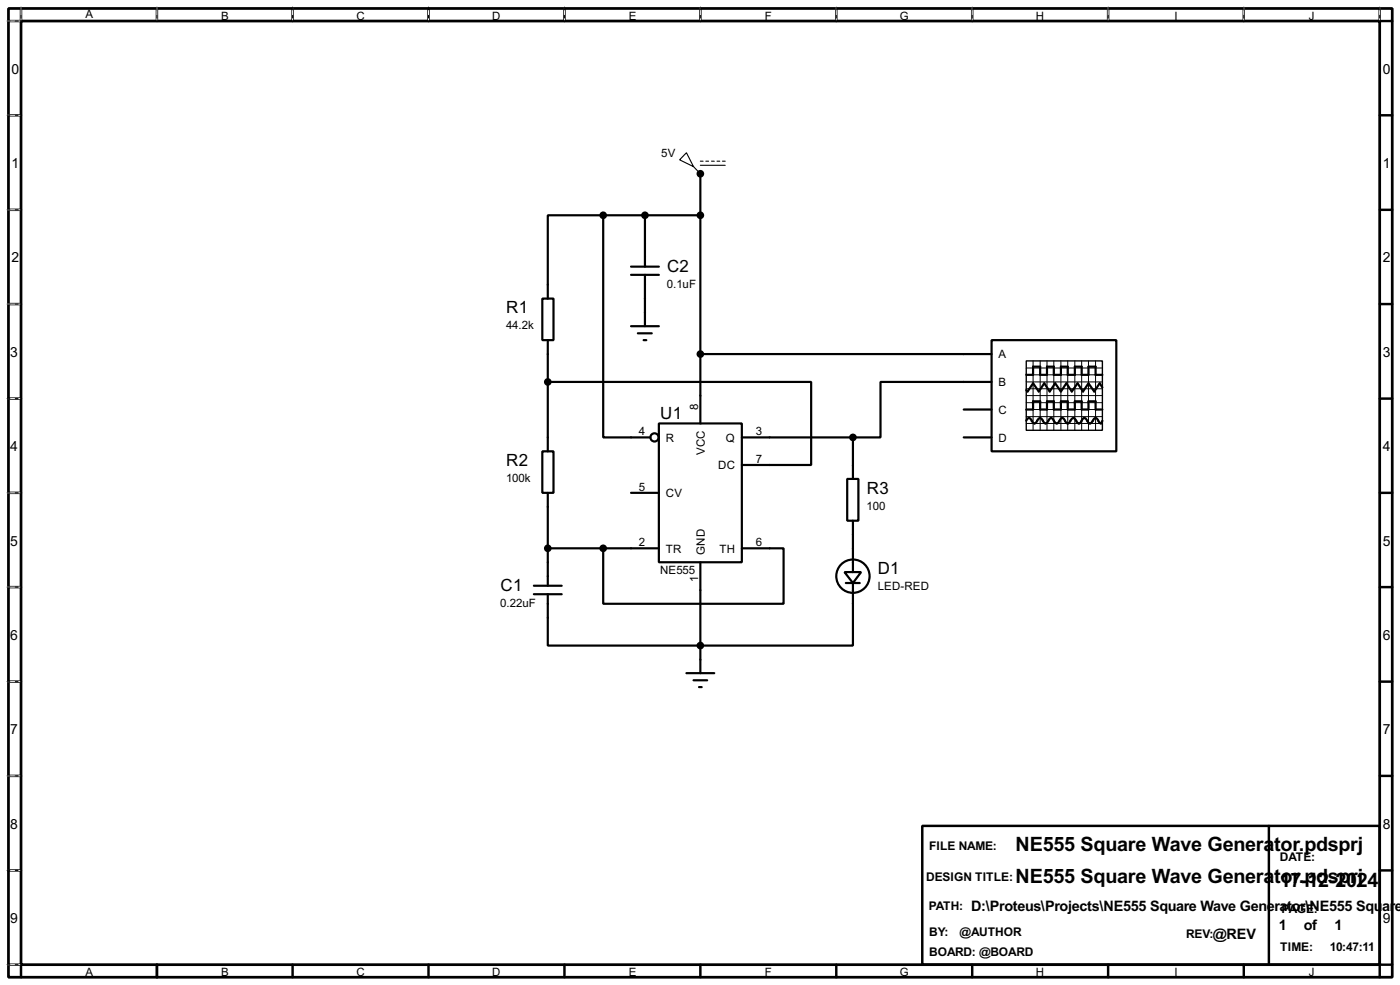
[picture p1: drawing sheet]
<svg xmlns="http://www.w3.org/2000/svg" width="256mm" height="180mm" viewBox="0 0 256 180" stroke-linecap="round" stroke-linejoin="round" font-family="sans-serif">
<path d="M1.6 1.6h253.5v177.3h-253.5zM3.9 3.9h248.9v172.7h-248.9z" fill="none" stroke="#000" stroke-width=".5"/>
<g fill="none" stroke="#000" stroke-width=".45">
<path d="M3.9 1.6v2.3h-2.3M28.8 1.6v2.3M53.6 1.6v2.3M78.5 1.6v2.3M103.4 1.6v2.3M128.3 1.6v2.3M153.2 1.6v2.3M178.1 1.6v2.3M203 1.6v2.3M227.9 1.6v2.3M252.8 1.6v2.3h2.3M1.6 21.1h2.3"/>
<path d="M1.6 38.4h2.3M252.8 21.1h2.3M252.8 38.4h2.3M1.6 55.7h2.3M252.8 55.7h2.3M1.6 73h2.3M252.8 73h2.3M1.6 90.2h2.3M252.8 90.2h2.3M1.6 107.5h2.3M252.8 107.5h2.3M1.6 124.8h2.3"/>
<path d="M252.8 124.8h2.3M1.6 142h2.3M1.6 159.3h2.3M169 151.2h83.8v25.4h-83.8zM232.5 151.2v25.4M252.8 142h2.3M252.8 159.3h2.3M1.6 176.6h2.3v2.3M28.8 176.6v2.3M53.6 176.6v2.3M78.5 176.6v2.3M103.4 176.6v2.3"/>
<path d="M128.3 176.6v2.3M153.2 176.6v2.3M178.1 176.6v2.3M203 176.6v2.3M227.9 176.6v2.3M255.1 176.6h-2.3v2.3"/>
</g>
<g fill="none" stroke="#fff" stroke-width=".18">
<path d="M1.3 3.9h2.3M3.9 1.3v2.3M28.8 1.3v2.3M53.6 1.3v2.3M78.5 1.3v2.3M103.4 1.3v2.3M128.3 1.3v2.3M153.2 1.3v2.3M178.1 1.3v2.3M203 1.3v2.3M227.9 1.3v2.3M252.8 1.3v2.3"/>
<path d="M1.3 21.1h2.3M1.3 38.4h2.3M1.3 55.7h2.3M1.3 73h2.3M1.3 90.2h2.3M1.3 107.5h2.3M1.3 124.8h2.3M1.3 142h2.3M1.3 159.3h2.3M1.3 176.6h2.3"/>
</g>
<g fill="none" stroke="#000" stroke-width=".18" stroke-dasharray=".5 1">
<path d="M1.3 3.9h2.3M3.9 1.3v2.3M28.8 1.3v2.3M53.6 1.3v2.3M78.5 1.3v2.3M103.4 1.3v2.3M128.3 1.3v2.3M153.2 1.3v2.3M178.1 1.3v2.3M203 1.3v2.3M227.9 1.3v2.3M252.8 1.3v2.3"/>
<path d="M1.3 21.1h2.3M1.3 38.4h2.3M1.3 55.7h2.3M1.3 73h2.3M1.3 90.2h2.3M1.3 107.5h2.3M1.3 124.8h2.3M1.3 142h2.3M1.3 159.3h2.3M1.3 176.6h2.3"/>
</g>
<g fill="none" stroke="#000" stroke-width=".4">
<path d="M110.5 39.4h-10.1v15.3M110.5 39.4v40.7h8.7M110.5 39.4h17.8M118.2 39.4v9.4M128.3 31.8v45.7M99.4 54.7h2v7.6h-2zM115.6 48.8h5.1M115.6 50.3h5.1M115.6 59.7h5.1M118.2 50.3v9.4M100.4 69.9h48.2v15.2h-12.7M100.4 62.3v20.3"/>
<path d="M116.9 61h2.5M117.9 62.3h.5M120.7 77.5h15.2v25.4h-15.2zM128.3 64.8h53.4M176.6 75h5.1M181.7 62.3h22.8v20.3h-22.8zM181.7 69.9h-20.4v10.2h-5M188 77l.2-.4 .3-.1 .3 .1 .5 .8 .2 .1 .3-.1 .2-.4a.54 .54 0 0 1 .8-.4l.5 .8 .3 .1 .2-.1 .5-.8 .3-.1 .2 .1 .3 .4a.54 .54 0 0 0 .7 .4l.5-.8 .3-.1 .3 .1 .4 .8 .3 .1 .3-.1 .2-.4a.54 .54 0 0 1 .8-.4l.5 .8 .3 .1 .2-.1 .5-.8 .3-.1 .2 .1 .5 .8a.6 .6 0 0 0 .9-.5l.4-.4 .3 .1 .4 .8 .3 .1 .3-.5M188 68.6h1.3v-1.5h1.3v1.5h1.2v-1.5h1.3v1.5h1.3v-1.5h1.2v1.5h1.3v-1.5h1.3v1.5h1.2v-1.5h1.3v1.5h1.3M188 75h1.3v-1.5h1.3v1.5h1.2v-1.5h1.3v1.5h1.3v-1.5h1.2v1.5h1.3v-1.5h1.3v1.5h1.2v-1.5h1.3v1.5h1.3M202 70.9l-.5-.7-1 1.5-1.1-1.5-1 1.5-1-1.5-1 1.5-1-1.5-1 1.5-1.1-1.5-1 1.5-1-1.5-1 1.5-1-1.5-1 1.5-.3-.3M99.4 82.6h2v7.6h-2z"/>
<path d="M100.4 90.2v17M115.6 90.2h5.1M135.9 80.1h20.4M155.2 87.7h2.1v7.6h-2.1zM156.3 80.1v7.6M156.3 95.3v9.4M176.6 80.1h5.1M97.8 107.2h5.1M97.8 108.8h5.1M100.4 100.4h20.3M110.5 100.4v10.1h33.1v-10.1h-7.7M128.3 102.9v20.3"/>
<path d="M154.7 104.7h3.1l-1.5 2zM155 106.7h2.5M156.3 106.7v11.5h-55.9v-9.4M125.8 123.2h5.1M127.1 124.5h2.5M128.1 125.8h.5"/>
<circle cx="119.9" cy="80.1" r=".75"/>
<circle cx="156.2" cy="105.5" r="3.1"/>
</g>
<circle cx="128.3" cy="31.8" r=".2" fill="#000"/>
<g fill="#000" stroke="#000" stroke-width=".4">
<circle cx="110.5" cy="39.4" r=".5"/>
<circle cx="118.1" cy="39.4" r=".5"/>
<circle cx="128.3" cy="31.8" r=".5"/>
<circle cx="128.3" cy="39.4" r=".5"/>
<circle cx="100.3" cy="69.9" r=".5"/>
<circle cx="128.3" cy="64.8" r=".5"/>
<circle cx="156.2" cy="80.1" r=".5"/>
<circle cx="100.3" cy="100.4" r=".5"/>
<circle cx="110.5" cy="100.4" r=".5"/>
<circle cx="128.3" cy="118.2" r=".5"/>
</g>
<path d="M125.8 28l1.3 2.5-2.6-1.2zM127.1 30.5l1.2 1.3M128.3 29.5h.5M128.3 30.3h4.6M129.3 29.5h.5M130.4 29.5h.5M131.4 29.5h.5M132.4 29.5h.5" fill="none" stroke="#000" stroke-width=".2"/>
<path d="M188 66.1h14v12.7h-14z" fill="none" stroke="#000" stroke-width=".25"/>
<g fill="none" stroke="#000" stroke-width=".18">
<path d="M188 69.9h14M188 67.4h14M188 68.6h14M188 71.2h14M188 73.7h14M188 75h14M188 76.3h14M188 77.5h14M188 72.4h14M189.3 66.1v12.7M190.6 66.1v12.7M191.8 66.1v12.7"/>
<path d="M193.1 66.1v12.7M194.4 66.1v12.7M195.6 66.1v12.7M196.9 66.1v12.7M198.2 66.1v12.7M199.4 66.1v12.7M200.7 66.1v12.7"/>
</g>
<g font-size="4.1">
<text x="186" y="155.8">NE555 Square Wave Genera</text>
<text x="233.4" y="155.8">tor.pdsprj</text>
<text x="186" y="161.7">NE555 Square Wave Genera</text>
<text x="233.4" y="161.7">t17-12-2024</text>
<text x="234.6" y="161.7">or.pdsprj</text>
</g>
<g font-size="3.5">
<text x="122.2" y="49.7">C2</text>
<text x="92.8" y="57.4">R1</text>
<text x="121" y="76.7">U1</text>
<text x="92.8" y="85.3">R2</text>
<text x="158.8" y="90.4">R3</text>
<text x="160.8" y="105.1">D1</text>
<text x="91.7" y="108.2">C1</text>
</g>
<g font-size="3">
<text x="177.9" y="166.7">D:\Proteus\Projects\NE555 Square Wave Generator\NE555 Squ</text>
<text x="253.2" y="166.7">ar</text>
<text x="255.6" y="166.7">e</text>
<text x="222.2" y="171.8">@REV</text>
<text x="234.3" y="170.3">1</text>
<text x="238.9" y="170.3">of</text>
<text x="244.5" y="170.3">1</text>
</g>
<g font-size="2.9">
<text x="2.1" y="13.5">0</text>
<text x="253.4" y="13.5">0</text>
<text x="2.1" y="30.7">1</text>
<text x="253.4" y="30.7">1</text>
<text x="2.1" y="48">2</text>
<text x="253.4" y="48">2</text>
<text x="1.9" y="65.3">3</text>
<text x="253.4" y="65.3">3</text>
<text x="1.9" y="82.5">4</text>
<text x="253.4" y="82.5">4</text>
<text x="1.9" y="99.9">5</text>
<text x="253.4" y="99.9">5</text>
<text x="1.9" y="117.1">6</text>
<text x="253.4" y="117.1">6</text>
<text x="1.9" y="134.4">7</text>
<text x="253.4" y="134.4">7</text>
<text x="1.9" y="151.7">8</text>
<text x="253.4" y="151.7">8</text>
<text x="1.9" y="168.9">9</text>
<text x="253.4" y="168.9">9</text>
</g>
<g font-size="2.5">
<text x="170.2" y="155.6">FILE NAME:</text>
<text x="169.7" y="161.2">DESIGN TITLE:</text>
<text x="234.5" y="157.7">DATE:</text>
<text x="170.1" y="166.5">PATH:</text>
<text x="234.8" y="167.1">PAGE:</text>
<text x="170.2" y="171.4">BY:</text>
<text x="175.8" y="171.4">@AUTHOR</text>
<text x="217.3" y="171.6">REV:</text>
<text x="170.2" y="175">BOARD: @BOARD</text>
<text x="234.5" y="174.1">TIME:</text>
<text x="243.6" y="174.1">10:47:11</text>
</g>
<g font-size="2.4">
<text x="15.6" y="3.4">A</text>
<text x="40.5" y="3.6">B</text>
<text x="65.3" y="3.6">C</text>
<text x="90.2" y="3.6">D</text>
<text x="115.2" y="3.6">E</text>
<text x="140.1" y="3.6">F</text>
<text x="164.8" y="3.6">G</text>
<text x="189.8" y="3.6">H</text>
<text x="215.1" y="3.6">I</text>
<text x="239.8" y="3.6">J</text>
<text x="121.2" y="28.8">5V</text>
<text x="122.2" y="52.6">0.1uF</text>
<text x="92.7" y="60.3">44.2k</text>
<text x="182.9" y="65.6">A</text>
<text x="182.9" y="70.7">B</text>
<text x="127.9" y="74.9" transform="rotate(-90 127.9 74.9)">8</text>
<text x="182.9" y="75.8">C</text>
<text x="117" y="79.7">4</text>
<text x="122" y="80.8">R</text>
<text x="129.1" y="83.3" transform="rotate(-90 129.1 83.3)">VCC</text>
<text x="133" y="80.8">Q</text>
<text x="138.5" y="79.7">3</text>
<text x="182.9" y="80.8">D</text>
<text x="92.7" y="88.2">100k</text>
<text x="117" y="89.8">5</text>
<text x="131.6" y="85.9">DC</text>
<text x="138.5" y="84.7">7</text>
<text x="122" y="91">CV</text>
<text x="158.8" y="93.3">100</text>
<text x="117" y="100">2</text>
<text x="122" y="101.2">TR</text>
<text x="129.1" y="101.6" transform="rotate(-90 129.1 101.6)">GND</text>
<text x="131.8" y="101.2">TH</text>
<text x="138.5" y="100">6</text>
<text x="120.9" y="105.1">NE555</text>
<text x="127.9" y="106.6" transform="rotate(-90 127.9 106.6)">1</text>
<text x="91.7" y="111.1">0.22uF</text>
<text x="160.8" y="108">LED-RED</text>
<text x="15.6" y="178.7">A</text>
<text x="40.5" y="178.7">B</text>
<text x="65.3" y="178.7">C</text>
<text x="90.2" y="178.7">D</text>
<text x="115.2" y="178.7">E</text>
<text x="140.1" y="178.7">F</text>
<text x="164.8" y="178.7">G</text>
<text x="189.8" y="178.7">H</text>
<text x="215.1" y="178.7">I</text>
<text x="239.8" y="178.7">J</text>
</g>
</svg>
